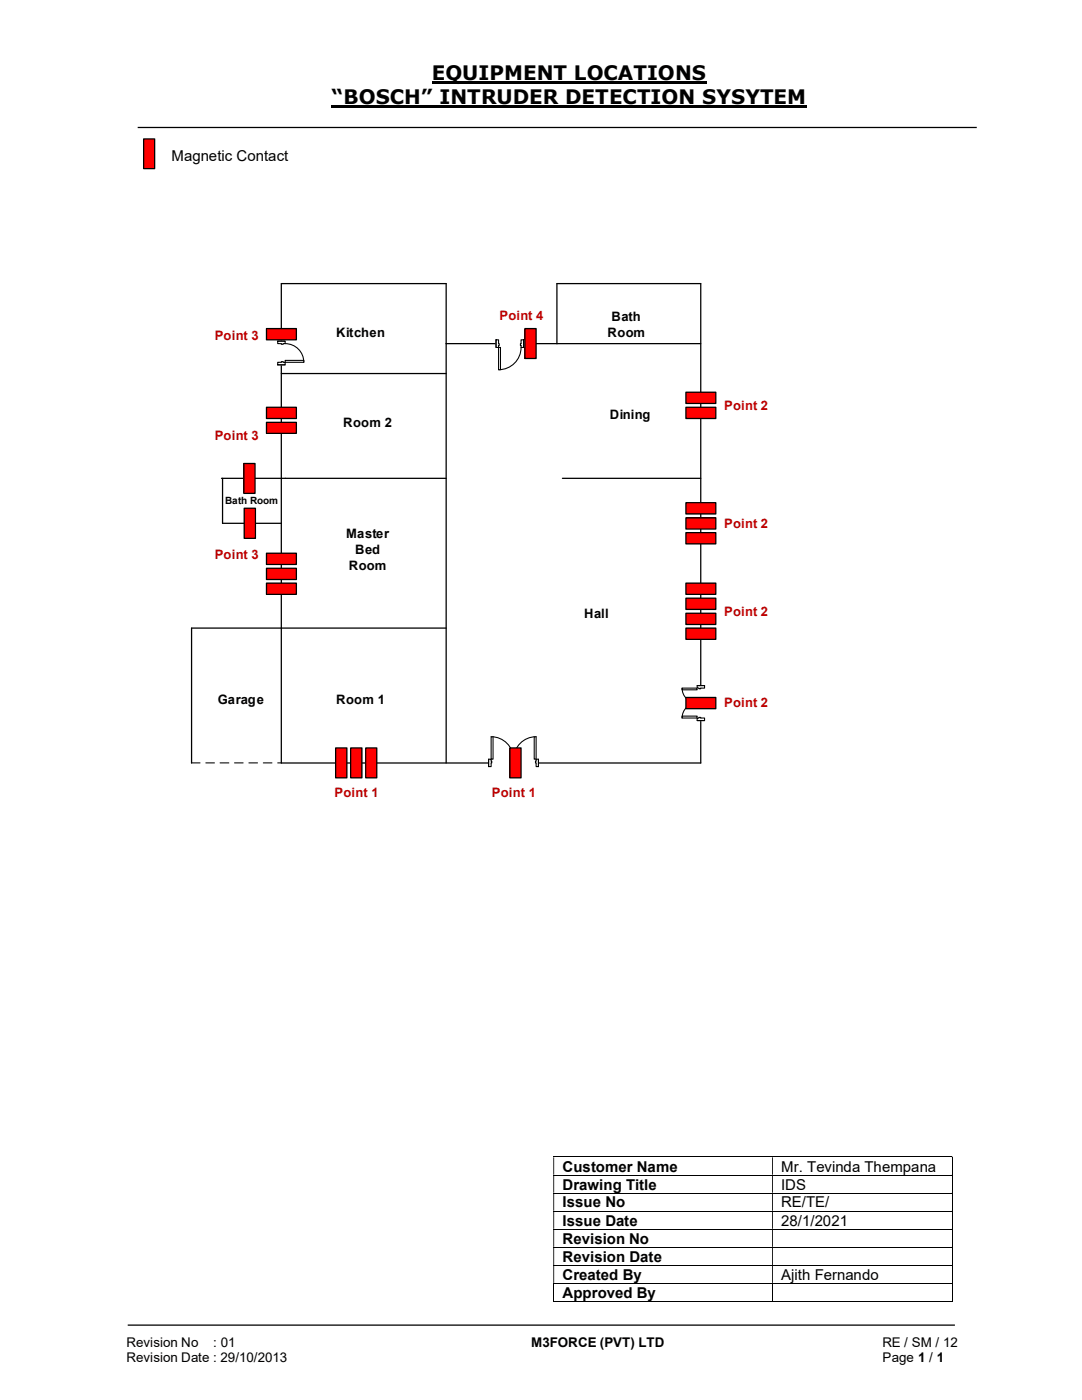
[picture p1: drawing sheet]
<svg xmlns="http://www.w3.org/2000/svg" width="216mm" height="279mm" viewBox="0 0 216 279" stroke-linecap="round" stroke-linejoin="round" font-family="sans-serif">
<path d="M86.1 16.5h54.9M66.2 21.3h94.8" fill="none" stroke="#000" stroke-width=".42"/>
<path d="M27.5 25.4h167.4M25.5 264.5h165" fill="none" stroke="#000" stroke-width=".25"/>
<g fill="none" stroke="#000" stroke-width=".2">
<path d="M110.4 230.9h79.5M110.4 234.5h79.5M110.4 238.1h79.5M190 231v3.4M190 234.6v3.4M190 238.2v3.4M110.4 241.7h79.5M110.4 245.3h79.5M110.4 248.9h79.5M110.4 252.5h79.5M110.4 256.1h79.5M110.4 259.8h43.7"/>
<path d="M110.5 256.2v3.6M154.1 256.2v3.6M154.2 259.8h35.7M190 241.8v3.4M190 245.4v3.4M190 249v3.5M190 252.6v3.4M190 256.2v3.6"/>
</g>
<g fill="#000">
<path d="M189.9 230.8h.2v.2h-.2zM110.4 231h.2v3.4h-.2zM154.1 231h.1v3.4h-.1z" fill-rule="evenodd"/>
<path d="M189.9 234.4h.2v.2h-.2zM110.4 234.6h.2v3.4h-.2zM154.1 234.6h.1v3.4h-.1z" fill-rule="evenodd"/>
<path d="M189.9 238h.2v.2h-.2zM110.4 238.2h.2v3.4h-.2zM154.1 238.2h.1v3.4h-.1z" fill-rule="evenodd"/>
<path d="M189.9 241.6h.2v.2h-.2zM110.4 241.8h.2v3.4h-.2zM154.1 241.8h.1v3.4h-.1z" fill-rule="evenodd"/>
<path d="M189.9 245.2h.2v.2h-.2zM110.4 245.4h.2v3.4h-.2zM154.1 245.4h.1v3.4h-.1z" fill-rule="evenodd"/>
<path d="M189.9 248.8h.2v.2h-.2zM110.4 249h.2v3.5h-.2zM154.1 249h.1v3.5h-.1z" fill-rule="evenodd"/>
<path d="M189.9 252.5h.2v.1h-.2zM110.4 252.6h.2v3.4h-.2zM154.1 252.6h.1v3.4h-.1z" fill-rule="evenodd"/>
</g>
<path d="M189.9 256h.2v.2h-.2zM189.9 259.7h.2v.1h-.2z" fill="#000"/>
<path d="M28.7 27.7h2.2v6h-2.2z" fill="#f00"/>
<path d="M28.7 27.7h2.2v6h-2.2zM56.1 74.5h32.9M89 68.6h50.8M111.1 68.6v-12h28.7v95.7M44.2 95.5h44.8M44.4 95.5v8.9h11.7M112.2 95.5h27.6M89 125.3h-50.8v27M56.1 152.3v-95.7h32.9v95.7" fill="none" stroke="#000" stroke-width=".25"/>
<path d="M38.1 152.2l1.8-.1 .1 .2-1.8 .1zM41 152.2l1.8-.1 .1 .2-1.8 .1zM43.9 152.2l1.7-.1 .2 .2-1.9 .1zM46.7 152.2l1.8-.1 .1 .2-1.8 .1zM49.6 152.2l1.8-.1 .1 .2-1.8 .1zM52.5 152.2l1.7-.1 .2 .2-1.8 .1zM55.4 152.2l.7-.1 .2 .2-.9 .1z" fill="#000"/>
<path d="M139 136.8h1.6v7h-1.6z" fill-rule="evenodd" fill="#fff"/>
<path d="M139 136.8h1.6v7h-1.6z" fill="none" stroke="#fff" stroke-width=".21"/>
<path d="M139.1 136.8v.5h1.5v-.5zM139.1 143.3h1.5v.5h-1.5z" fill-rule="evenodd" fill="#fff"/>
<path d="M139.4 137.3h-.3v-.5h1.5v.5h-.8M139.4 143.3h-.3v.5h1.5v-.5h-.8" fill="none" stroke="#000" stroke-width=".21"/>
<path d="M139.4 137.3v.2h.4v-.2zM139.4 143.2h.4v.1h-.4z" fill-rule="evenodd" fill="#fff"/>
<path d="M136.1 137.3a2.98 2.98 0 0 0 3 3 3 3 0 0 0-3 3M139.1 136.8h1.5M139.4 137.3v.2h.4v-.2M139.1 143.8h1.5M139.4 143.3v-.1h.4v.1" fill="none" stroke="#000" stroke-width=".21"/>
<path d="M136.1 142.9h3v.4h-3z" fill="#fff"/>
<path d="M136.1 142.9h3v.4h-3z" fill="none" stroke="#000" stroke-width=".21"/>
<path d="M136.1 137.3h3v.4h-3z" fill="#fff"/>
<path d="M136.1 137.3h3v.4h-3z" fill="none" stroke="#000" stroke-width=".21"/>
<path d="M104.7 65.6h2.3v5.9h-2.3z" fill="#f00"/>
<path d="M104.7 65.6h2.3v5.9h-2.3z" fill="none" stroke="#000" stroke-width=".25"/>
<path d="M48.7 101.4h2.3v6h-2.3z" fill="#f00"/>
<path d="M48.7 101.4h2.3v6h-2.3z" fill="none" stroke="#000" stroke-width=".25"/>
<path d="M48.6 92.5h2.3v6h-2.3z" fill="#f00"/>
<path d="M48.6 92.5h2.3v6h-2.3z" fill="none" stroke="#000" stroke-width=".25"/>
<path d="M53.2 84.3h5.9v2.2h-5.9z" fill-rule="evenodd" fill="#f00"/>
<path d="M53.2 84.3h5.9v2.2h-5.9z" fill="none" stroke="#000" stroke-width=".25"/>
<path d="M53.2 81.3h5.9v2.2h-5.9z" fill-rule="evenodd" fill="#f00"/>
<path d="M53.2 81.3h5.9v2.2h-5.9z" fill="none" stroke="#000" stroke-width=".25"/>
<path d="M136.9 81.3h5.9v2.2h-5.9z" fill-rule="evenodd" fill="#f00"/>
<path d="M136.9 81.3h5.9v2.2h-5.9z" fill="none" stroke="#000" stroke-width=".25"/>
<path d="M136.9 78.3h5.9v2.2h-5.9z" fill-rule="evenodd" fill="#f00"/>
<path d="M136.9 78.3h5.9v2.2h-5.9z" fill="none" stroke="#000" stroke-width=".25"/>
<path d="M136.9 139.2h5.9v2.2h-5.9z" fill-rule="evenodd" fill="#f00"/>
<path d="M136.9 139.2h5.9v2.2h-5.9z" fill="none" stroke="#000" stroke-width=".25"/>
<path d="M53.2 116.4h5.9v2.2h-5.9z" fill-rule="evenodd" fill="#f00"/>
<path d="M53.2 116.4h5.9v2.2h-5.9z" fill="none" stroke="#000" stroke-width=".25"/>
<path d="M53.2 113.4h5.9v2.3h-5.9z" fill-rule="evenodd" fill="#f00"/>
<path d="M53.2 113.4h5.9v2.3h-5.9z" fill="none" stroke="#000" stroke-width=".25"/>
<path d="M53.2 110.4h5.9v2.2h-5.9z" fill-rule="evenodd" fill="#f00"/>
<path d="M53.2 110.4h5.9v2.2h-5.9z" fill="none" stroke="#000" stroke-width=".25"/>
<path d="M53.2 65.6h5.9v2.2h-5.9z" fill-rule="evenodd" fill="#f00"/>
<path d="M53.2 65.6h5.9v2.2h-5.9z" fill="none" stroke="#000" stroke-width=".25"/>
<path d="M136.9 106.3h5.9v2.2h-5.9z" fill-rule="evenodd" fill="#f00"/>
<path d="M136.9 106.3h5.9v2.2h-5.9z" fill="none" stroke="#000" stroke-width=".25"/>
<path d="M136.9 103.3h5.9v2.3h-5.9z" fill-rule="evenodd" fill="#f00"/>
<path d="M136.9 103.3h5.9v2.3h-5.9z" fill="none" stroke="#000" stroke-width=".25"/>
<path d="M136.9 100.3h5.9v2.3h-5.9z" fill-rule="evenodd" fill="#f00"/>
<path d="M136.9 100.3h5.9v2.3h-5.9z" fill="none" stroke="#000" stroke-width=".25"/>
<path d="M136.9 125.3h5.9v2.3h-5.9z" fill-rule="evenodd" fill="#f00"/>
<path d="M136.9 125.3h5.9v2.3h-5.9z" fill="none" stroke="#000" stroke-width=".25"/>
<path d="M136.9 122.4h5.9v2.2h-5.9z" fill-rule="evenodd" fill="#f00"/>
<path d="M136.9 122.4h5.9v2.2h-5.9z" fill="none" stroke="#000" stroke-width=".25"/>
<path d="M136.9 119.4h5.9v2.2h-5.9z" fill-rule="evenodd" fill="#f00"/>
<path d="M136.9 119.4h5.9v2.2h-5.9z" fill="none" stroke="#000" stroke-width=".25"/>
<path d="M136.9 116.4h5.9v2.2h-5.9z" fill-rule="evenodd" fill="#f00"/>
<path d="M136.9 116.4h5.9v2.2h-5.9z" fill="none" stroke="#000" stroke-width=".25"/>
<path d="M99 67.8h5.5v1.6h-5.5z" fill="#fff"/>
<path d="M99 67.8h5.5v1.6h-5.5z" fill="none" stroke="#fff" stroke-width=".21"/>
<path d="M99 67.8v1.5h.5v-1.5zM104 67.8h.5v1.5h-.5z" fill-rule="evenodd" fill="#fff"/>
<path d="M99.5 68.6v-.8h-.5v1.5h.5v-.3M104 68.6v-.8h.5v1.5h-.5v-.3" fill="none" stroke="#000" stroke-width=".21"/>
<path d="M99.5 68.6v.4h.1v-.4zM103.8 68.6h.2v.4h-.2z" fill-rule="evenodd" fill="#fff"/>
<path d="M99 67.8v1.5M99.5 68.6h.1v.4h-.1M104 69.3a4.5 4.5 0 0 1-4.5 4.5M104 68.6h-.2v.4h.2M104.5 67.8v1.5" fill="none" stroke="#000" stroke-width=".21"/>
<path d="M99.5 69.3h.4v4.5h-.4z" fill-rule="evenodd" fill="#fff"/>
<path d="M99.5 69.3h.4v4.5h-.4z" fill="none" stroke="#000" stroke-width=".21"/>
<path d="M55.4 68.1h1.5v4.7h-1.5z" fill-rule="evenodd" fill="#fff"/>
<path d="M55.4 68.1h1.5v4.7h-1.5z" fill="none" stroke="#fff" stroke-width=".21"/>
<path d="M55.4 72.3v.5h1.5v-.5zM55.4 68.1h1.5v.5h-1.5z" fill-rule="evenodd" fill="#fff"/>
<path d="M56.1 72.3h-.7v.5h1.5v-.5h-.4M56.1 68.6h-.7v-.5h1.5v.5h-.4" fill="none" stroke="#000" stroke-width=".21"/>
<path d="M56.1 72.2v.1h.4v-.1zM56.1 68.6h.4v.1h-.4z" fill-rule="evenodd" fill="#fff"/>
<path d="M55.4 72.8h1.5M55.4 68.1h1.5M56.1 72.3v-.1h.4v.1M56.1 68.6v.1h.4v-.1M56.9 68.6a3.7 3.7 0 0 1 3.7 3.7" fill="none" stroke="#000" stroke-width=".21"/>
<path d="M56.9 71.9h3.7v.4h-3.7z" fill="#fff"/>
<path d="M56.9 71.9h3.7v.4h-3.7z" fill="none" stroke="#000" stroke-width=".21"/>
<path d="M56.1 152.3h83.7" fill="none" stroke="#000" stroke-width=".25"/>
<path d="M97.5 151.5h9.9v1.5h-9.9z" fill="#fff"/>
<path d="M97.5 151.5h9.9v1.5h-9.9z" fill="none" stroke="#fff" stroke-width=".21"/>
<path d="M107 151.5v1.5h.4v-1.5zM97.5 151.5h.5v1.5h-.5z" fill-rule="evenodd" fill="#fff"/>
<path d="M98 151.9v-.4h-.5v1.5h.5v-.7M107 151.9v-.4h.4v1.5h-.4v-.7" fill="none" stroke="#000" stroke-width=".21"/>
<path d="M106.8 151.9v.4h.2v-.4zM98 151.9h.1v.4h-.1z" fill-rule="evenodd" fill="#fff"/>
<path d="M97.5 151.5v1.5M98 151.9h.1v.4h-.1M98 147a4.5 4.5 0 0 1 4.5 4.5 4.5 4.5 0 0 1 4.5-4.5M107 151.9h-.2v.4h.2M107.4 151.5v1.5" fill="none" stroke="#000" stroke-width=".21"/>
<path d="M98 147h.4v4.5h-.4z" fill-rule="evenodd" fill="#fff"/>
<path d="M98 147h.4v4.5h-.4z" fill="none" stroke="#000" stroke-width=".21"/>
<path d="M106.6 147h.4v4.5h-.4z" fill-rule="evenodd" fill="#fff"/>
<path d="M106.6 147h.4v4.5h-.4z" fill="none" stroke="#000" stroke-width=".21"/>
<path d="M101.7 149.3h2.3v5.9h-2.3z" fill="#f00"/>
<path d="M101.7 149.3h2.3v5.9h-2.3z" fill="none" stroke="#000" stroke-width=".25"/>
<path d="M67 149.3h2.2v5.9h-2.2z" fill="#f00"/>
<path d="M67 149.3h2.2v5.9h-2.2z" fill="none" stroke="#000" stroke-width=".25"/>
<path d="M70 149.3h2.2v5.9h-2.2z" fill="#f00"/>
<path d="M70 149.3h2.2v5.9h-2.2z" fill="none" stroke="#000" stroke-width=".25"/>
<path d="M73 149.3h2.2v5.9h-2.2z" fill="#f00"/>
<path d="M73 149.3h2.2v5.9h-2.2z" fill="none" stroke="#000" stroke-width=".25"/>
<g font-size="4">
<text x="86.1" y="16">EQUIPMENT LOCATIONS</text>
<text x="66.2" y="20.8">“BOSCH” INTRUDER DETECTION SYSYTEM</text>
</g>
<g font-size="3">
<text x="34.2" y="32.1">Magnetic Contact</text>
<text x="112.3" y="233.8">Customer Name</text>
<text x="155.9" y="233.8">Mr. Tevinda Thempana</text>
<text x="112.3" y="237.4">Drawing Title</text>
<text x="155.9" y="237.4">IDS</text>
<text x="112.3" y="241">Issue No</text>
<text x="112.3" y="244.6">Issue Date</text>
<text x="155.9" y="241">RE/TE/</text>
<text x="155.9" y="244.6">28/1/2021</text>
<text x="112.3" y="248.2">Revision No</text>
<text x="112.3" y="251.8">Revision Date</text>
<text x="112.3" y="255.4">Created By</text>
<text x="155.9" y="255.4">Ajith Fernando</text>
<text x="112.3" y="259">Approved By</text>
</g>
<g font-size="2.7">
<text x="25.2" y="268.8">Revision No</text>
<text x="42.6" y="268.8">: 01</text>
<text x="106" y="268.8">M3FORCE (PVT) LTD</text>
<text x="176.1" y="268.8">RE / SM / 12</text>
<text x="25.2" y="271.8">Revision Date : 29/10/2013</text>
<text x="176.1" y="271.8">Page 1 / 1</text>
</g>
<g font-size="2.6" fill="#c00000">
<text x="99.7" y="63.8">Point 4</text>
<text x="42.8" y="67.9">Point 3</text>
<text x="144.5" y="81.7">Point 2</text>
<text x="42.8" y="87.7">Point 3</text>
<text x="144.5" y="105.3">Point 2</text>
<text x="42.8" y="111.6">Point 3</text>
<text x="144.5" y="122.9">Point 2</text>
<text x="144.5" y="141.2">Point 2</text>
<text x="66.8" y="159.1">Point 1</text>
<text x="98.1" y="159.1">Point 1</text>
</g>
<g font-size="2.6">
<text x="122" y="64.1">Bath</text>
<text x="67.1" y="67.2">Kitchen</text>
<text x="121.2" y="67.3">Room</text>
<text x="121.7" y="83.7">Dining</text>
<text x="68.5" y="85.2">Room 2</text>
<text x="69.1" y="107.4">Master</text>
<text x="69.6" y="113.8">Room</text>
<text x="70.9" y="110.5">Bed</text>
<text x="116.6" y="123.3">Hall</text>
<text x="43.5" y="140.4">Garage</text>
<text x="67.1" y="140.4">Room 1</text>
</g>
<text font-size="2" x="45" y="100.6">Bath Room</text>
</svg>
